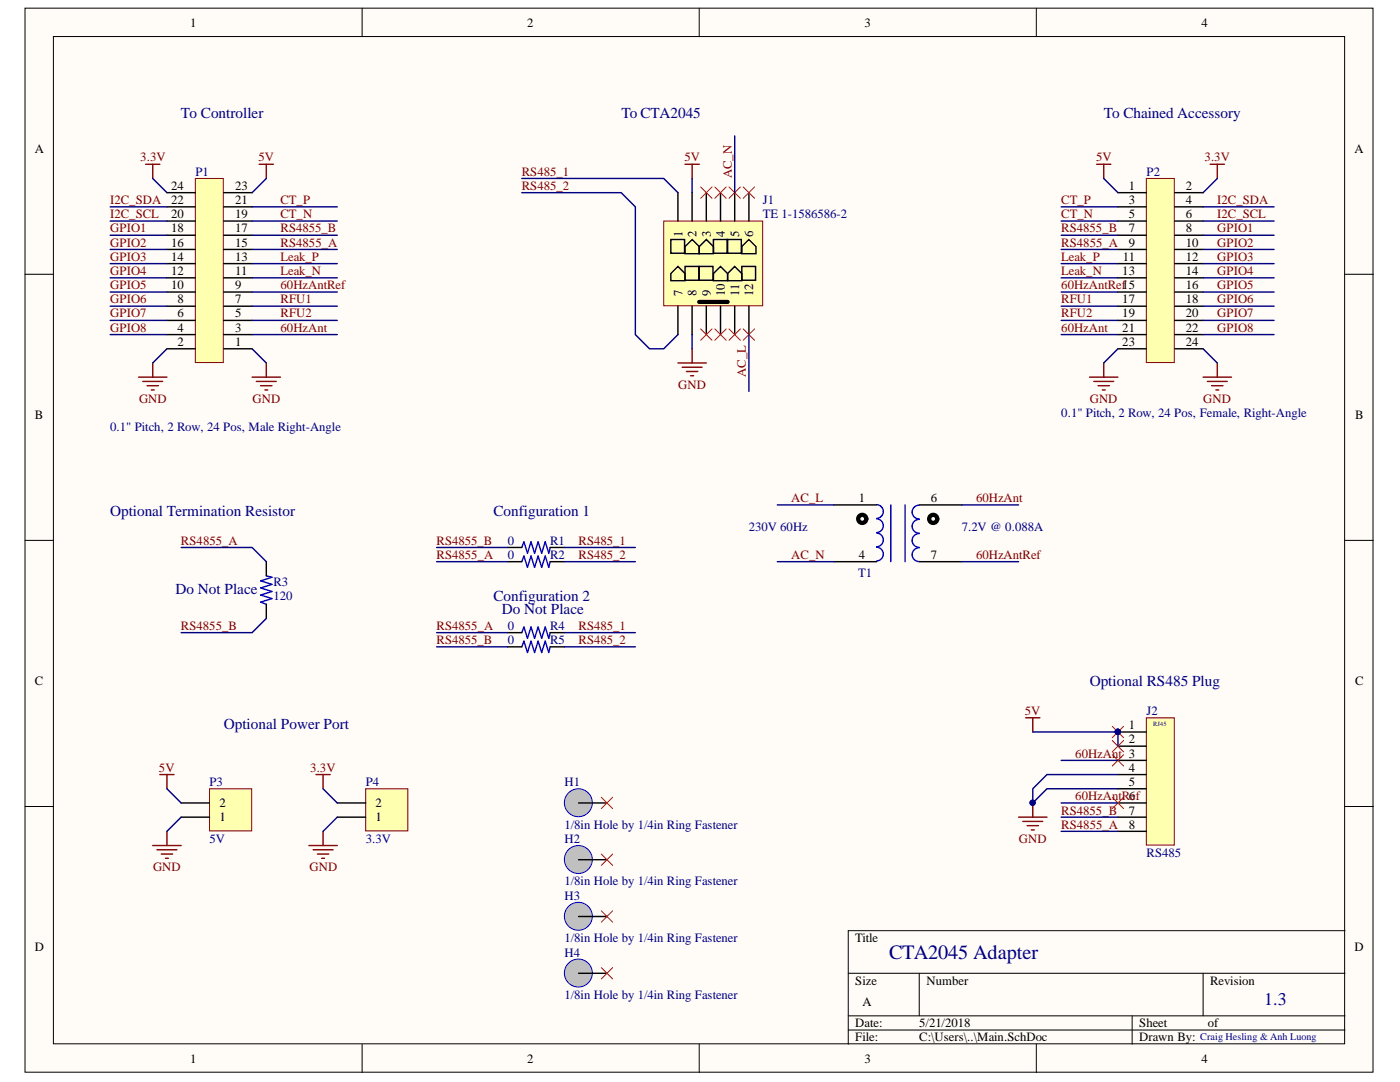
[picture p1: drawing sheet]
# Altium project CTA2045.PrjPcb
1 sheet, 16 parts. Net scope: global (net labels, ports and power ports of the same name join across sheets).
Board files: CTA2045v1.PcbDoc, CTA2045v1.1.PcbDoc, CTA2045v1.2.PcbDoc, CTA2045v1.3.PcbDoc

## Sheet Main.SchDoc: CTA2045 Adapter
size A; Author: Craig Hesling & Anh Luong; DrawnBy: Craig Hesling & Anh Luong; Revision: 1.3

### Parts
H1  1/8in Hole by 1/4in Ring Fastener  [1/8in Fastener Hole]
H2  1/8in Hole by 1/4in Ring Fastener  [1/8in Fastener Hole]
H3  1/8in Hole by 1/4in Ring Fastener  [1/8in Fastener Hole]
H4  1/8in Hole by 1/4in Ring Fastener  [1/8in Fastener Hole]
J1  TE 1-1586586-2  [12POS 4.2mm Pitch Vertical]
J2  RS485  [RJ45 Unshielded PTH Connector]
P1  0.1" Pitch, 2 Row, 24 Pos, Male Right-Angle  [0.1 inch 2 row 24 pos male right-angle header Sullins]
P2  0.1" Pitch, 2 Row, 24 Pos, Female, Right-Angle  [0.1 inch 2 row 24 pos female right-angle header Sullins]
P3  5V  [HDR1X2]
P4  3.3V  [HDR1X2]
R1  0  [RESC1608X06L - RES0603]
R2  0  [RESC1608X06L - RES0603]
R3  120  [RESC1608X06L - RES0603]
R4  0  [RESC1608X06L - RES0603]
R5  0  [RESC1608X06L - RES0603]
T1  SPK00304  [SPK003]  (value not drawn)

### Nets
3.3V: P1.24 P2.2 P4.2
5V: J1.2 J2.1 J2.2 P1.23 P2.1 P3.2
GND: J1.8 J2.4 J2.5 P1.1 P1.2 P2.23 P2.24 P3.1 P4.1
60HzAnt: J2.3 P1.3 P2.21 T1.6
60HzAntRef: J2.6 P1.9 P2.15 T1.7
AC_L: J1.12 T1.1
AC_N: J1.5 T1.4
CT_N: P1.19 P2.5
CT_P: P1.21 P2.3
GPIO1: P1.18 P2.8
GPIO2: P1.16 P2.10
GPIO3: P1.14 P2.12
GPIO4: P1.12 P2.14
GPIO5: P1.10 P2.16
GPIO6: P1.8 P2.18
GPIO7: P1.6 P2.20
GPIO8: P1.4 P2.22
I2C_SCL: P1.20 P2.6
I2C_SDA: P1.22 P2.4
Leak_N: P1.11 P2.13
Leak_P: P1.13 P2.11
RFU1: P1.7 P2.17
RFU2: P1.5 P2.19
RS485_1: J1.1 R1.2 R4.2
RS485_2: J1.7 R2.2 R5.2
RS4855_A: J2.8 P1.15 P2.9 R2.1 R3.2 R4.1
RS4855_B: J2.7 P1.17 P2.7 R1.1 R3.1 R5.1

Not connected (* = marked no-connect by the designer): H1 1*; H2 1*; H3 1*; H4 1*; J1 3* 4* 6* 9* 10* 11*

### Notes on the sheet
- To Controller
- To CTA2045
- To Chained Accessory
- Optional Termination Resistor
- Configuration 1
- 230V 60Hz
- (near T1) 7.2V @ 0.088A
- (near R3) Do Not Place
- Configuration 2
- (near R4) Do Not Place
- Optional Power Port
- (near J2) Optional RS485 Plug
